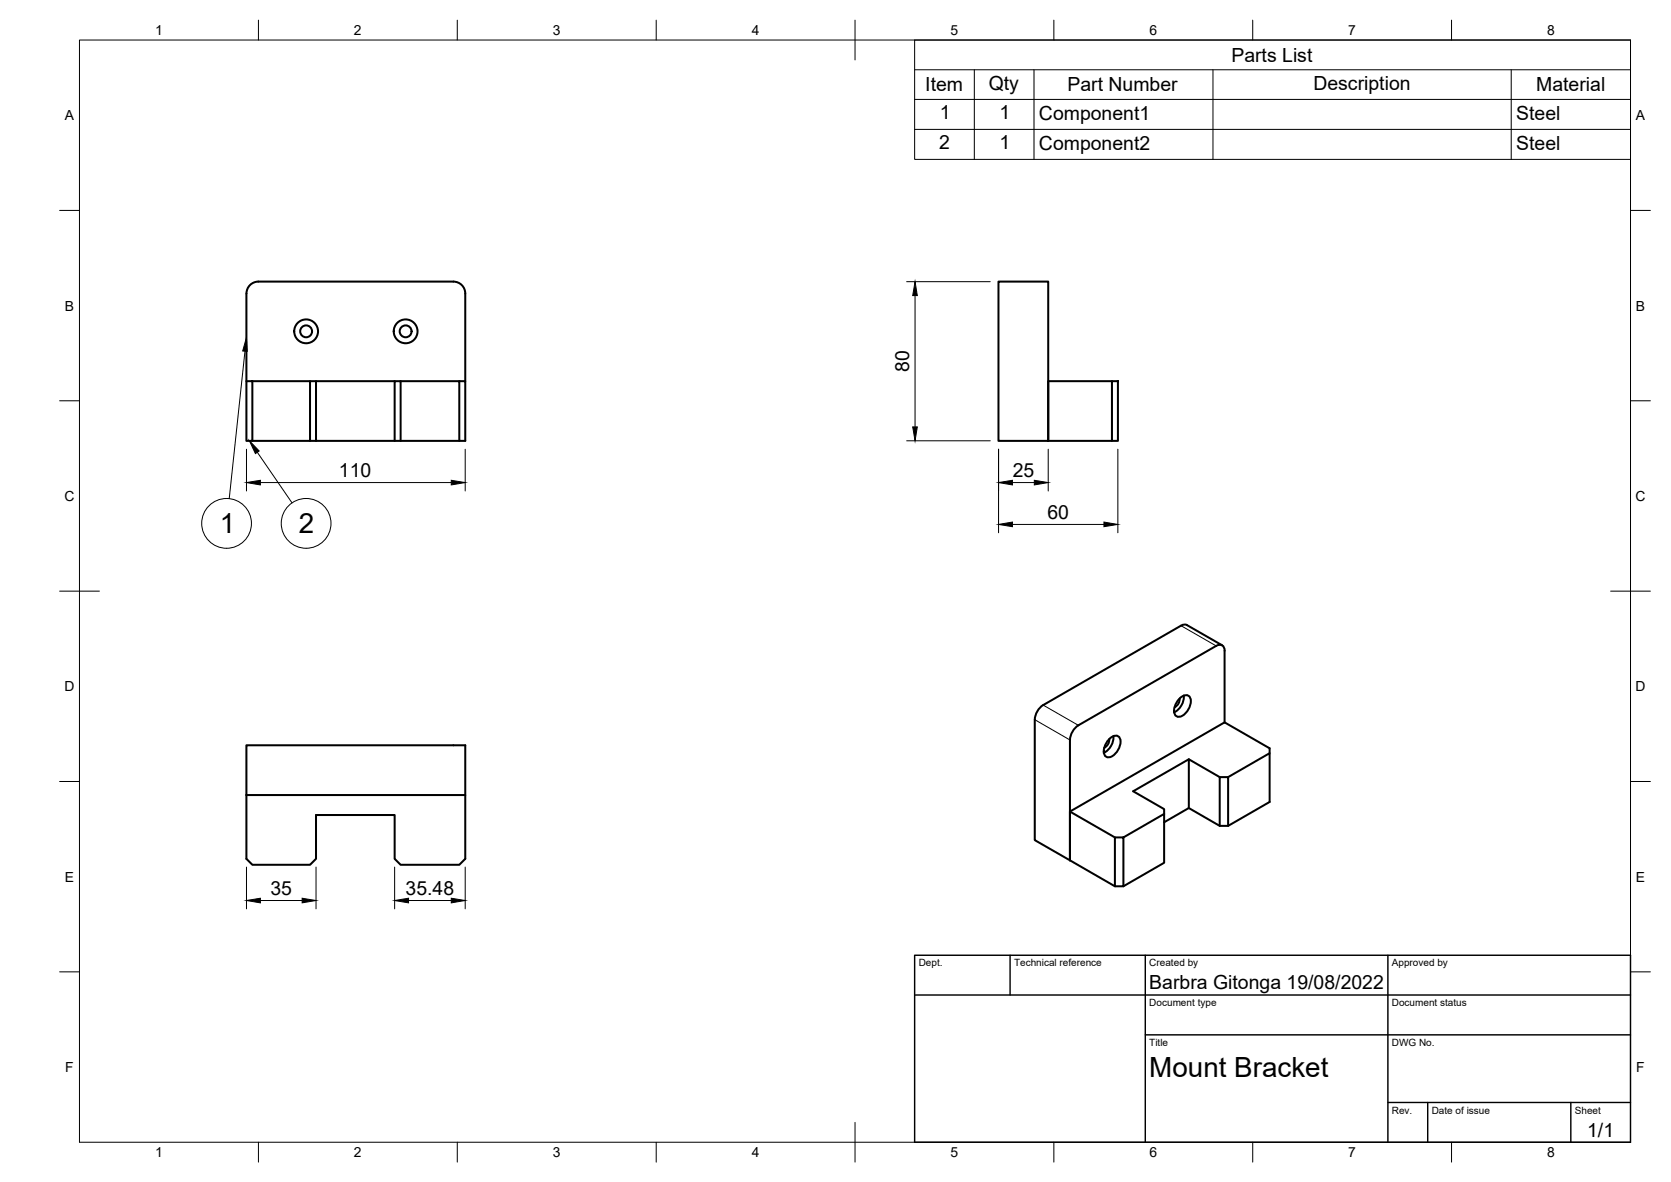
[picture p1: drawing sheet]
<svg xmlns="http://www.w3.org/2000/svg" width="420mm" height="297mm" viewBox="0 0 420 297" stroke-linecap="round" stroke-linejoin="round" font-family="sans-serif">
<!-- layer: Visible -->
<g fill="none" stroke="#000" stroke-width=".51">
<path d="M62 73.8v22M65 70.8h49a2.99 2.99 0 0 1 3 3M65 70.8a2.99 2.99 0 0 0-3 3M117 73.8v22M251.1 70.8h12.5v40h-12.5zM62 95.8h1.5v15h-1.5zM63.5 95.8h14.5v15h-14.5M78 95.8h1.5v15M79.5 95.8h19.7M100.7 95.8h14.8v15M115.5 95.8h1.5v15h-39M279.6 95.8h1.5v15h-1.5z"/>
<path d="M279.6 95.8h-16v15M99.2 110.8v-15h1.5v15M263.6 110.8h16M262.3 177.2l-1.3 1.3-.6 1.1-.2 1.2v30.3l8.8 5.1M296.4 175.8a1.8 1.8 0 0 1 2.7-.7 3.9 3.9 0 0 1-2.9 5 1.81 1.81 0 0 1-.8-2.7zM296.6 175.5a2.2 2.2 0 0 1-1.3 2.2M297.6 174.8a4.5 4.5 0 0 1-2.4 4.2M307.3 162.2l-8.8-5.1a1.49 1.49 0 0 0-1.5 .1l-34.7 20M62 187.3h55v12.5h-55zM62 199.8v16l1.5 1.5h14.5l1.5-1.5v-11h19.7v11l1.5 1.5h14.8l1.5-1.5v-16M271.2 182.3l-1.4 1.3-.5 1.1-.3 1.2v30.3M278.7 185.9a1.8 1.8 0 0 1 2.8-.6 3.9 3.9 0 0 1-2.9 5 1.81 1.81 0 0 1-.9-2.7z"/>
<path d="M278.9 185.7a2.2 2.2 0 0 1-1.3 2.2M280 185a4.5 4.5 0 0 1-2.5 4.2M298.9 190.8l-14 8 7.8 4.5v1.2M306.7 195.3l-7.8-4.5v12.3M307.9 181.5v-18a1.29 1.29 0 0 0-.6-1.3 1.29 1.29 0 0 0-1.5 .1l-34.7 20M308.8 195.3l10.4-6v12.2l-10.4 6h-2.1l-7.8-4.4-6.2 3.5M319.2 189.3v-1.2l-11.3-6.6-38.9 22.4M269 216.2l11.3 6.5M280.3 210.4h2.2v12.3h-2.2zM280.3 210.4l-11.3-6.5v12.3M282.5 210.4l10.2-5.9v12.3l-10.2 5.9M306.7 207.5v-12.2h2.1v12.2"/>
<circle cx="77" cy="83.3" r="1.49"/>
<circle cx="77" cy="83.3" r="3"/>
<circle cx="102" cy="83.3" r="1.49"/>
<circle cx="102" cy="83.3" r="3"/>
</g>
<!-- layer: Visible Narrow -->
<path d="M296.9 157.2l8.9 5.1M262.3 177.2l8.8 5.1M260.2 180.9l8.8 5.1" fill="none" stroke="#000" stroke-width=".25"/>
<!-- layer: Border -->
<g fill="none" stroke="#000" stroke-width=".25">
<path d="M20 10.1h390v276.9h-390zM65 5.1v5M115 5.1v5M165 5.1v5M215 5.1v10M265 5.1v5M315 5.1v5M365 5.1v5M15 52.9h5M410 52.9h5M15 100.7h5M410 100.7h5"/>
<path d="M15 148.6h10M405 148.6h10M15 196.4h5M410 196.4h5M15 244.2h5M410 244.2h5M65 287v5M115 287v5M165 287v5M215 282.1v9.9M265 287v5M315 287v5"/>
<path d="M365 287v5"/>
</g>
<!-- layer: TitleBlock -->
<path d="M230 240.1h180v46.9h-180zM230 250h180M254 240.1v9.9M288 240.1v46.9M349 240.1v46.9M288 260.1h122M349 277.1h61M359 277.1v9.9M395 277.1v9.9" fill="none" stroke="#000" stroke-width=".36"/>
<!-- layer: Dimensions -->
<g fill="none" stroke="#000" stroke-width=".25">
<path d="M228 70.8h21M230.1 74.3v33M62 112.9v10.5M117 112.9v10.5M228 110.8h21M251.1 112.9v21M263.6 112.9v10.5M281.1 112.9v21M65.5 121.3h48M254.6 121.3h5.5M254.6 131.8h23M62 217.9v10.5"/>
<path d="M79.5 217.9v10.5M99.2 217.9v10.5M117 217.9v10.5M65.5 226.3h10.5M102.7 226.3h10.8"/>
</g>
<path d="M230.1 70.8l.6 3.5h-1.2zM229.5 107.3h1.2l-.6 3.5zM62 121.3l3.5-.6v1.2zM113.5 120.7l3.5 .6-3.5 .6zM251.1 121.3l3.5-.6v1.2zM251.1 131.8l3.5-.6v1.2zM260.1 120.7l3.5 .6-3.5 .6zM277.6 131.2l3.5 .6-3.5 .6zM62 226.3l3.5-.6v1.2zM76 225.7l3.5 .6-3.5 .6zM99.2 226.3l3.5-.6v1.2zM113.5 225.7l3.5 .6-3.5 .6z" fill="#000" stroke="#000" stroke-width=".25"/>
<!-- layer: BOM -->
<g fill="none" stroke="#000" stroke-width=".25">
<path d="M230 10.1h180v30h-180zM230 17.5h180M245 17.5v22.6M260 17.5v22.6M305 17.5v22.6M380 17.5v22.6M230 25h180M230 32.5h180M61.6 88.3l-4 37M64.7 113.7l8.7 12.7"/>
<circle cx="57" cy="131.5" r="6.3"/>
<circle cx="77" cy="131.5" r="6.3"/>
</g>
<path d="M62 84.8l.2 3.5-1.2-.1zM62.7 110.8l2.5 2.5-1 .7z" fill="#000" stroke="#000" stroke-width=".25"/>
<g font-size="7">
<text x="55.3" y="134">1</text>
<text x="75.1" y="134">2</text>
<text x="289" y="270.6">Mount Bracket</text>
</g>
<g font-size="4.9">
<text x="309.6" y="15.5">Parts List</text>
<text x="232.7" y="23">Item</text>
<text x="248.6" y="22.5">Qty</text>
<text x="268.4" y="23">Part Number</text>
<text x="330.2" y="22.5">Description</text>
<text x="386.3" y="23">Material</text>
<text x="236.3" y="29.9">1</text>
<text x="251.3" y="29.9">1</text>
<text x="261.2" y="30">Component1</text>
<text x="381.3" y="30">Steel</text>
<text x="236.2" y="37.4">2</text>
<text x="251.3" y="37.4">1</text>
<text x="261.2" y="37.6">Component2</text>
<text x="381.3" y="37.6">Steel</text>
<text x="228.6" y="93.5" transform="rotate(-90 228.6 93.5)">80</text>
<text x="85.2" y="119.8">110</text>
<text x="254.6" y="119.8">25</text>
<text x="263.4" y="130.3">60</text>
<text x="68" y="224.8">35</text>
<text x="102" y="224.8">35.48</text>
<text x="289" y="248.5">Barbra Gitonga 19/08/2022</text>
<text x="399.1" y="285.7">1/1</text>
</g>
<g font-size="3.5">
<text x="39" y="8.8">1</text>
<text x="89" y="8.8">2</text>
<text x="139" y="8.8">3</text>
<text x="189" y="8.8">4</text>
<text x="239" y="8.8">5</text>
<text x="289" y="8.8">6</text>
<text x="339" y="8.8">7</text>
<text x="389" y="8.8">8</text>
<text x="16.3" y="30.2">A</text>
<text x="411.3" y="30.2">A</text>
<text x="16.3" y="78">B</text>
<text x="411.3" y="78">B</text>
<text x="16.2" y="125.9">C</text>
<text x="411.2" y="125.9">C</text>
<text x="16.2" y="173.7">D</text>
<text x="411.2" y="173.7">D</text>
<text x="16.3" y="221.6">E</text>
<text x="411.3" y="221.6">E</text>
<text x="16.4" y="269.4">F</text>
<text x="411.4" y="269.4">F</text>
<text x="39" y="290.8">1</text>
<text x="89" y="290.8">2</text>
<text x="139" y="290.8">3</text>
<text x="189" y="290.8">4</text>
<text x="239" y="290.8">5</text>
<text x="289" y="290.8">6</text>
<text x="339" y="290.8">7</text>
<text x="389" y="290.8">8</text>
</g>
<g font-size="2.5">
<text x="231" y="242.9">Dept.</text>
<text x="255" y="242.9">Technical reference</text>
<text x="289" y="242.9">Created by</text>
<text x="350" y="242.9">Approved by</text>
<text x="289" y="252.8">Document type</text>
<text x="350" y="252.8">Document status</text>
<text x="289" y="262.9">Title</text>
<text x="350" y="262.9">DWG No.</text>
<text x="350" y="279.9">Rev.</text>
<text x="360" y="279.9">Date of issue</text>
<text x="396" y="279.9">Sheet</text>
</g>
</svg>
